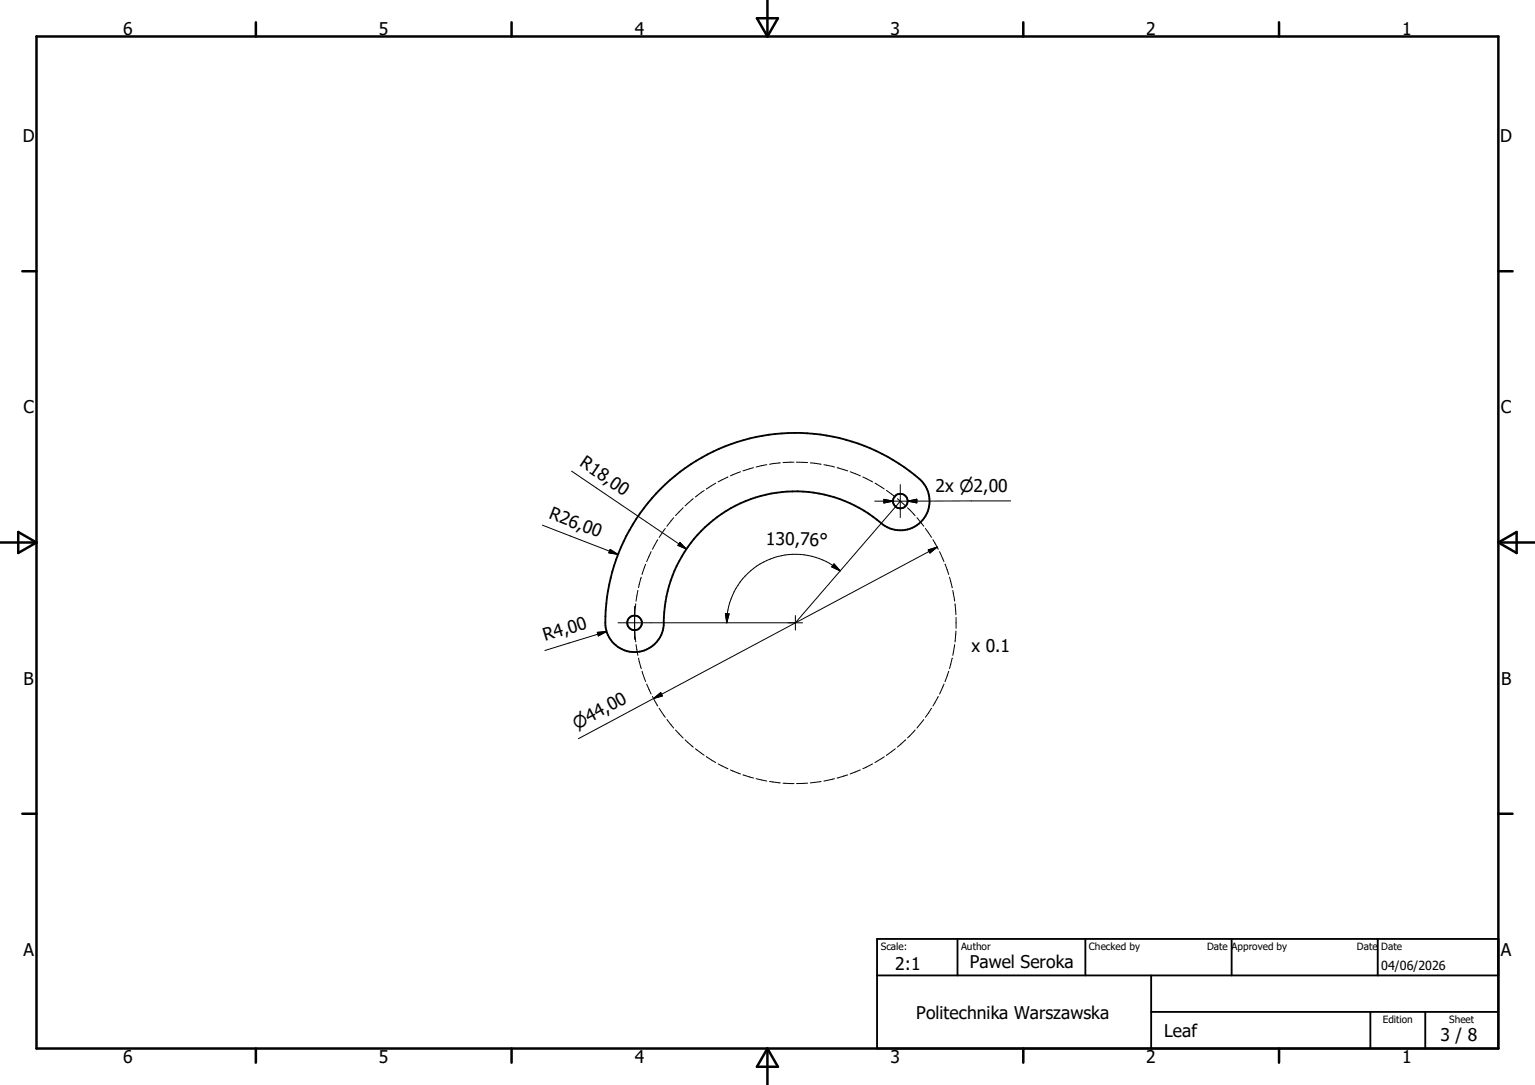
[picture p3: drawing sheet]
<svg xmlns="http://www.w3.org/2000/svg" width="297mm" height="210mm" viewBox="0 0 297 210" stroke-linecap="round" stroke-linejoin="round" font-family="sans-serif">
<g fill="none" stroke="#000" stroke-width=".36">
<path d="M127.8 94.6a36.6 36.6 0 0 1 50.8-1.2 5.7 5.7 0 0 1-.4 7.7 5.7 5.7 0 0 1-7.7 .2 25.5 25.5 0 0 0-27.4-3.8 25.5 25.5 0 0 0-14.7 23.6 5.7 5.7 0 0 1-5.9 5.1 5.7 5.7 0 0 1-5.4-5.6 36.7 36.7 0 0 1 10.7-26zM169.7 181.7h120.2v21.3h-120.2zM169.7 188.8h120.2M185.3 181.7v7.1M210 181.7v7.1M222.7 195.9h67.2M222.7 188.8v14.2M238.3 181.7v7.1M265.2 195.9v7.1M266.6 181.7v7.1M275.8 195.9v7.1"/>
<circle cx="174.2" cy="97" r="1.42"/>
<circle cx="122.8" cy="120.6" r="1.42"/>
</g>
<g fill="none" stroke="#000" stroke-width=".48">
<path d="M7.1 7.1h282.8v195.9h-282.8zM49.5 4.3v2.8M99 4.3v2.8M146.5 3.5h4l-2 3.6zM148.5 0v7.1M198 4.3v2.8M247.5 4.3v2.8M4.3 52.5h2.8M289.9 52.5h2.8M0 105h7.1M3.5 103l3.6 2-3.6 2zM289.9 105h7.1"/>
<path d="M289.9 105l3.6-2v4zM4.3 157.5h2.8M289.9 157.5h2.8M49.5 203v2.7M99 203v2.7M148.5 203v7M148.5 203l2 3.5h-4zM198 203v2.7M247.5 203v2.7"/>
</g>
<g fill="none" stroke="#000" stroke-width=".19">
<path d="M110.6 91.2l22.2 15.1M132.2 98.3l-1.5 1.5M134.1 96.5l-1.5 1.4M136.2 94.9l-1.7 1.3M136.7 94.6h.1M138.5 93.5l-1.8 1.1M140.8 92.3l-1.9 1M143.3 91.3l-2 .8M145.8 90.5l-2 .6M148.4 89.9l-2.1 .5M151 89.6l-2.1 .3M153.6 89.5h-2.1"/>
<path d="M154.2 89.5h.1M154.2 89.5h2.1M156.8 89.6l2.1 .3M159.4 89.9l2.1 .5M162 90.5l2 .6M164.5 91.3l2 .8M167 92.3l1.8 1M169.2 97h8.2h-1.8M169.3 93.5l1.8 1.1M171 96.6l1.8 .4-1.8 .4zM171.5 94.9l1.7 1.3M173.6 96.5l1.6 1.4"/>
<path d="M174.1 97.1l-20.2 23.5M174.2 93.8v6.4M175.6 98.3l1.5 1.5M175.6 97l1.8-.4v.7zM195.6 97h-20M105 101.7l14.6 5.6M118.1 106.4l1.5 .9-1.8-.3zM122.8 117.4v6.4M122.8 119.5v.5M123 116.9l-.2 2.1M123.4 114.3l-.3 2.1M124.1 111.7l-.6 2"/>
<path d="M124.9 109.2l-.7 2M126 106.8l-.9 1.9M127.3 104.5l-1.1 1.8M128.7 102.3l-1.2 1.7M130.4 100.2l-1.4 1.7M131.6 105l1.2 1.3-1.6-.7zM140.4 118.8h.7l-.5 1.8zM153.9 119.2v2.8M161.4 109.1l1.2 1.4-1.7-.8zM162.6 110.5a13.3 13.3 0 0 0-14.2-2 13.3 13.3 0 0 0-7.8 12.1M177.4 100.2l1.3 1.7M179 102.3l1.2 1.7"/>
<path d="M179.6 106.4l1.7-.5-1.4 1.1zM180.5 104.5l1 1.8M181.3 105.9l-54.9 29.3M181.8 106.8l.9 1.9M182.9 109.2l.7 2M183.7 111.7l.6 2M184.4 114.3l.3 2.1M184.8 116.9l.2 2.1M185 119.5v2.1M115.6 122.4l1.8-.2-1.6 .9zM117.4 122.2l-12 3.7M119.6 120.6h35.7"/>
<path d="M122.8 121.1v.5M122.8 122.2l.2 2.1M123.1 124.8l.3 2.1M123.5 127.4l.6 2M124.2 129.9l.7 2M125.1 132.4l.9 1.9M126.2 134.8l1.1 1.9M126.4 135.2l1.4-1.1 .4 .6zM126.4 135.2l-14.5 7.8M127.5 137.1l1.2 1.7M129 139.3l1.4 1.6M178.7 139.3l-1.3 1.6"/>
<path d="M180.2 137.1l-1.2 1.7M181.5 134.8l-1 1.9M182.7 132.4l-.9 1.9M183.6 129.9l-.7 2M184.3 127.4l-.6 2M184.7 124.8l-.3 2.1M185 122.2l-.2 2.1M130.7 141.3l1.5 1.6M132.6 143.2l1.5 1.4M134.5 144.9l1.7 1.3M136.7 146.5h.1M136.7 146.5l1.8 1.1"/>
<path d="M138.9 147.9l1.9 .9M141.3 149l2 .8M143.8 150l2 .6M146.3 150.7l2.1 .5M148.9 151.3l2.1 .2M151.5 151.6l2.1 .1M154.2 151.7h.1M156.3 151.6l-2.1 .1M158.9 151.3l-2.1 .2M161.5 150.7l-2.1 .5M164 150l-2 .6M166.5 149l-2 .8"/>
<path d="M168.8 147.9l-1.8 .9M171.1 146.5l-1.8 1.1M173.2 144.9l-1.7 1.3M175.2 143.2l-1.6 1.4M177.1 141.3l-1.5 1.5"/>
</g>
<path d="M171 96.6l1.8 .4-1.8 .4zM175.6 97l1.8-.4v.7zM118.1 106.4l1.5 .9-1.8-.3zM131.6 105l1.2 1.3-1.6-.7zM140.4 118.8h.7l-.5 1.8zM161.4 109.1l1.2 1.4-1.7-.8zM179.6 106.4l1.7-.5-1.4 1.1zM115.6 122.4l1.8-.2-1.6 .9zM126.4 135.2l1.4-1.1 .4 .6z" fill="#000" stroke="#000" stroke-width=".19"/>
<g font-size="3.4">
<text x="23.8" y="6.8">6</text>
<text x="73.3" y="6.8">5</text>
<text x="122.9" y="6.8">4</text>
<text x="172.3" y="6.8">3</text>
<text x="221.8" y="6.8">2</text>
<text x="271.3" y="6.8">1</text>
<text x="4.4" y="27.5">D</text>
<text x="290.3" y="27.5">D</text>
<text x="4.5" y="80">C</text>
<text x="290.4" y="80">C</text>
<text x="112" y="90.1" transform="rotate(34 112 90.1)">R18,00</text>
<text x="181" y="95.3">2x n2,00</text>
<text x="106.1" y="100.3" transform="rotate(21 106.1 100.3)">R26,00</text>
<text x="148.2" y="105.5" transform="rotate(1 148.2 105.5)">130,76°</text>
<text x="105.5" y="124.1" transform="rotate(-17 105.5 124.1)">R4,00</text>
<text x="188" y="126.1">x 0.1</text>
<text x="4.5" y="132.5">B</text>
<text x="290.4" y="132.5">B</text>
<text x="4.5" y="185">A</text>
<text x="290.4" y="185">A</text>
<text x="173.2" y="187.8">2:1</text>
<text x="187.7" y="187.4">Pawel Seroka</text>
<text x="177.3" y="197.2">Politechnika Warszawska</text>
<text x="225.3" y="200.7">Leaf</text>
<text x="278.7" y="201.5">3 / 8</text>
<text x="23.8" y="205.7">6</text>
<text x="73.3" y="205.7">5</text>
<text x="122.9" y="205.7">4</text>
<text x="172.3" y="205.7">3</text>
<text x="221.8" y="205.7">2</text>
<text x="271.3" y="205.7">1</text>
</g>
<text font-size="3.2" x="111.6" y="141.2" transform="rotate(-28 111.6 141.2)">n44,00</text>
<text font-size="2.4" x="267.3" y="187.7">04/06/2026</text>
<g font-size="1.9">
<text x="170.4" y="183.9">Scale:</text>
<text x="186" y="183.9">Author</text>
<text x="210.7" y="183.9">Checked by</text>
<text x="233.6" y="183.9">Date Approved by</text>
<text x="262.6" y="183.9">Date</text>
<text x="267.3" y="183.9">Date</text>
<text x="267.5" y="198">Edition</text>
<text x="280.4" y="198">Sheet</text>
</g>
</svg>
